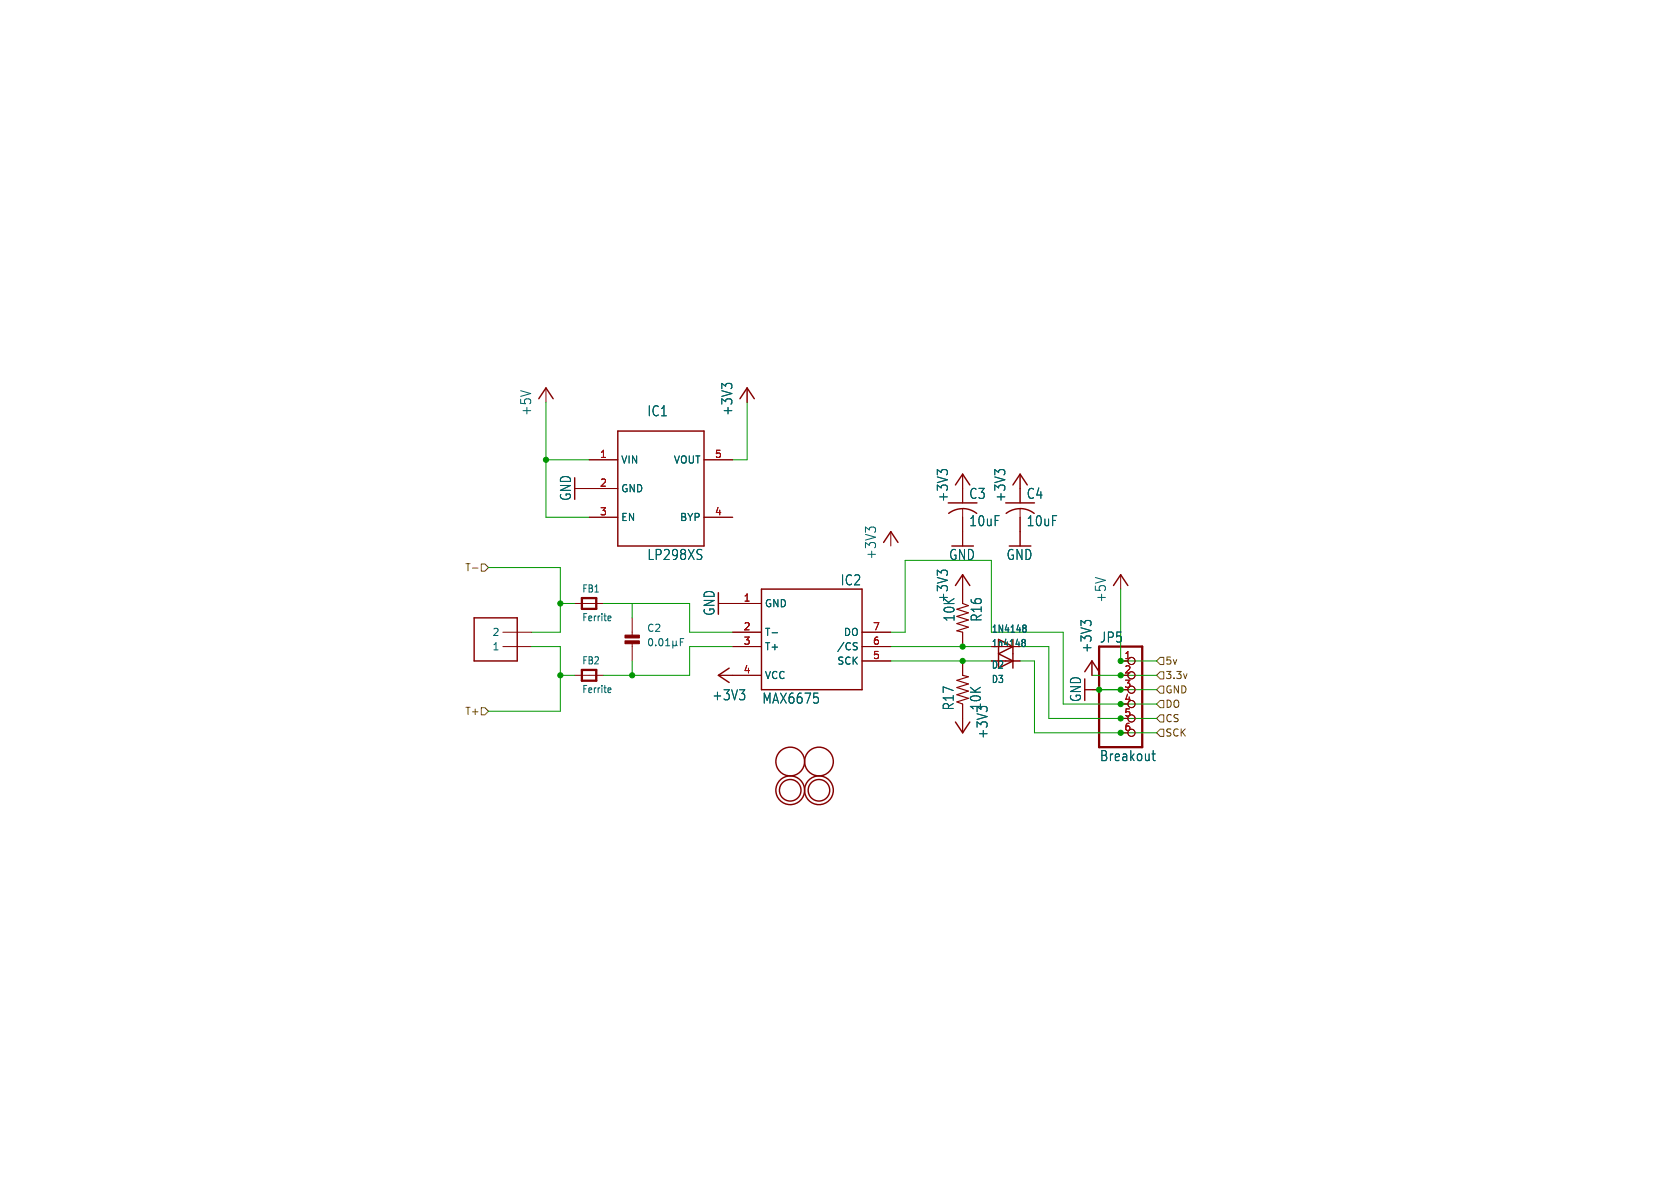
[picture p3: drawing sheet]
<svg xmlns="http://www.w3.org/2000/svg" width="297mm" height="210mm" viewBox="0 0 297 210" stroke-linecap="round" stroke-linejoin="round" font-family="sans-serif">
<g fill="none" stroke="#840000" stroke-width=".25">
<path d="M95.2 70.5l1.3-1.9 1.3 1.9M109.2 76.2h15.3v20.3h-15.3zM130.8 70.5l1.3-1.9 1.2 1.9M156.2 95.9l1.3-1.9 1.2 1.9M167.6 88.9h5.1M167.7 90.8a4.1 4.1 0 0 1 5 0M168.9 85.7l1.3-1.9 1.2 1.9M177.8 88.9h5.1M177.9 90.8a4.1 4.1 0 0 1 4.9 0M179.1 85.7l1.2-1.9 1.3 1.9M83.8 109.2h7.6v7.6h-7.6zM128.9 118.1l-1.9 1.3 1.9 1.3"/>
<path d="M134.6 104.1h17.8v17.8h-17.8zM168.9 103.5l1.3-1.9 1.2 1.9M176.5 113v5.1l2.6-1.3-2.6-1.2 2.6-1.3v3.8M191.8 118.7l1.2-1.9 1.3 1.9M196.8 103.5l1.3-1.9 1.3 1.9M168.9 127.6l1.3 1.9 1.2-1.9"/>
<circle cx="139.7" cy="134.6" r="2.54"/>
<circle cx="139.7" cy="139.7" r="2.54"/>
<circle cx="139.7" cy="139.7" r="1.9"/>
<circle cx="144.8" cy="139.7" r="2.54"/>
<circle cx="144.8" cy="134.6" r="2.54"/>
<circle cx="144.8" cy="139.7" r="1.9"/>
</g>
<g fill="none" stroke="#840000" stroke-width=".18">
<path d="M96.5 68.6v2.5M132.1 68.6v2.5M101.6 86.4h7.6M104.1 81.3h5.1M104.1 91.4h5.1M124.5 81.3h5M124.5 91.4h5M157.5 94v2.5M170.2 83.8v5.1M170.2 89.9v6.6M180.3 83.8v5.1M180.3 89.9v6.6"/>
<path d="M88.9 111.8h5.1M88.9 114.3h5.1M101.6 119.4h5.1M101.6 106.7h5.1M111.8 109.2v3.3M111.8 113.5v3.3M127 119.4h7.6M127 106.7h7.6M129.5 111.8h5.1M129.5 114.3h5.1M152.4 116.8h5.1M152.4 111.8h5.1"/>
<path d="M152.4 114.3h5.1M170.2 101.6v5.1M170.2 111.8v2.5M170.2 116.8v2.6M175.3 116.8h5M193 116.8v2.6M198.1 116.8h1.3M198.1 101.6v2.5M170.2 124.5v5M191.8 121.9h2.5M198.1 121.9h1.3M198.1 127h1.3"/>
<path d="M198.1 129.5h1.3"/>
<circle cx="200" cy="119.4" r=".63"/>
<circle cx="200" cy="116.8" r=".63"/>
<circle cx="200" cy="121.9" r=".63"/>
<circle cx="200" cy="124.5" r=".63"/>
<circle cx="200" cy="127" r=".63"/>
<circle cx="200" cy="129.5" r=".63"/>
</g>
<g fill="none" stroke="#006464" stroke-width=".18">
<path d="M128.3 68.3l-.7-.5v.9M128.5 67.8h.7M123.9 97.1l.2 .1M124 98.2v.5M153.7 93.7l-.7-.5v.9M153.9 93.2h.7M166.4 83.5l-.7-.5v.9M166.6 83.1h.7M176.5 83.5l-.6-.5v.9M176.7 83.1h.8M107.6 108.9l.4 .1v.2l-.5 .1M108 109.7h-.4"/>
<path d="M114.8 113l.2-.1a.68 .68 0 0 1 .4 .6 .68 .68 0 0 1-.4 .7l-.2-.2-.1-.3zM115.9 114v.2M116.6 113l.2-.1a.68 .68 0 0 1 .4 .6 .68 .68 0 0 1-.4 .7l-.2-.2-.1-.3zM117.7 114.2h.7M117.7 113.2l.3-.3v1.3M118.9 114l.2 .2h.3l.2-.2M118.9 113.3v1.3M119.6 114l.1 .2M119.6 113.3v.7M120.3 113.5h.4M120.9 112.9h-.6v1.3M136.5 111.9h1"/>
<path d="M151.1 113.6l.4 .1M151.3 114.3l.2 .2-.2 .4M166.4 101.3l-.7-.5v.9M166.6 100.9h.7M180.8 113.5l.1 .1M180.8 113.1l.3-.1 .1 .2 .1 .1-.2 .3M180.9 113.6h.2M180.9 113.6h-.1M181 110.5l.3 .1 .1 .1-.2 .3M181 111h.2M181.1 113.6l.2 .2-.1 .4-.1 .1-.3-.1M181.2 111l.2 .2v.3l-.1 .2-.3 .1"/>
<path d="M191.8 110.2l-.7-.5v.9M192 109.8h.7M107.6 121.6l.4 .1v.2l-.5 .1M108 122.4h-.4M130.7 121.9h1l-.5 .7M131.6 122.8v.7M203.7 133.3h.5M203.9 132.7v1.5v.2l.3 .1"/>
</g>
<path d="M170.2 106.7l1 .4-2 .6 2 .6-2 .7 2 .6-2 .6 2 .7-2 .6 1 .3M170.2 119.4l1 .2-2 .7 2 .6-2 .6 2 .7-2 .6 2 .6-2 .7 1 .4" fill="none" stroke="#840000" stroke-width=".2"/>
<path d="M102.9 105.7h2.5v1.9h-2.5zM102.9 118.4h2.5v1.9h-2.5zM194.3 114.3h7.6v17.8h-7.6z" fill="none" stroke="#840000" stroke-width=".41"/>
<g fill="#840000" stroke="#840000" stroke-width=".18">
<path d="M110.5 113.3h2.5v.5h-2.5z"/>
<path d="M110.5 112.3h2.5v.5h-2.5z"/>
</g>
<path d="M85.1 99.7h.6l.7 .6-.7 .7h-.6zM83.5 100.4h1M205.1 116.2h.6v1.3h-.6l-.6-.7zM205.1 118.7h.6v1.3h-.6l-.6-.6zM85.1 125.1h.6l.7 .6-.7 .7h-.6zM205.1 121.3h.6v1.3h-.6l-.6-.7zM205.1 126.4h.6v1.2h-.6l-.6-.6zM205.1 128.9h.6v1.3h-.6l-.6-.7zM205.1 123.8h.6v1.3h-.6l-.6-.6z" fill="none" stroke="#725600" stroke-width=".18"/>
<g fill="none" stroke="#009600" stroke-width=".18">
<path d="M96.5 71.1v20.3h7.6M132.1 71.1v10.2h-2.6M96.5 81.3h7.6M86.4 100.3h12.7v11.5h-5.1M94 114.3h5.1v11.4h-12.7M99.1 119.4h2.5M99.1 106.7h2.5M106.7 106.7h15.2v5.1h7.6M111.8 106.7v2.5M111.8 116.8v2.6M129.5 114.3h-7.6v5.1h-15.2M157.5 116.8h17.8"/>
<path d="M157.5 111.8h2.5v-12.7h15.3v12.7h12.7v12.7h16.5M157.5 114.3h17.8M180.3 116.8h2.6v12.7h21.6M180.3 114.3h5.1v12.7h19.1M193 119.4h11.5M198.1 104.1v12.7h6.4M193 121.9h11.5"/>
</g>
<g fill="#009600" stroke="#009600" stroke-width=".18">
<circle cx="198.1" cy="127" r=".46"/>
<circle cx="198.1" cy="124.5" r=".46"/>
<circle cx="198.1" cy="129.5" r=".46"/>
<circle cx="198.1" cy="119.4" r=".46"/>
<circle cx="198.1" cy="121.9" r=".46"/>
<circle cx="170.2" cy="114.3" r=".46"/>
<circle cx="99.1" cy="106.7" r=".46"/>
<circle cx="96.5" cy="81.3" r=".46"/>
<circle cx="111.8" cy="119.4" r=".46"/>
<circle cx="99.1" cy="119.4" r=".46"/>
<circle cx="198.1" cy="116.8" r=".46"/>
<circle cx="194.3" cy="121.9" r=".46"/>
<circle cx="170.2" cy="116.8" r=".46"/>
</g>
<g font-size="2.5" fill="#006464">
<text x="94.1" y="73.6" transform="rotate(-90 94.1 73.6)">+5V</text>
<text x="114.4" y="73.8">IC1</text>
<text x="129.7" y="73.6" transform="rotate(-90 129.7 73.6)">+3V3</text>
<text x="101.2" y="88.6" transform="rotate(-90 101.2 88.6)">GND</text>
<text x="167.8" y="88.8" transform="rotate(-90 167.8 88.8)">+3V3</text>
<text x="171.3" y="88.4">C3</text>
<text x="177.9" y="88.8" transform="rotate(-90 177.9 88.8)">+3V3</text>
<text x="181.4" y="88.4">C4</text>
<text x="171.3" y="93.2">10uF</text>
<text x="181.4" y="93.2">10uF</text>
<text x="114.4" y="99.2">LP298XS</text>
<text x="155.1" y="99" transform="rotate(-90 155.1 99)">+3V3</text>
<text x="167.7" y="99.2">GND</text>
<text x="177.9" y="99.2">GND</text>
<text x="148.5" y="103.7">IC2</text>
<text x="167.8" y="106.6" transform="rotate(-90 167.8 106.6)">+3V3</text>
<text x="195.7" y="106.6" transform="rotate(-90 195.7 106.6)">+5V</text>
<text x="126.6" y="109" transform="rotate(-90 126.6 109)">GND</text>
<text x="169" y="110" transform="rotate(-90 169 110)">10K</text>
<text x="173.8" y="110" transform="rotate(-90 173.8 110)">R16</text>
<text x="194.4" y="113.8">JP5</text>
<text x="193.2" y="115.5" transform="rotate(-90 193.2 115.5)">+3V3</text>
<text x="125.8" y="124">+3V3</text>
<text x="134.7" y="124.6">MAX6675</text>
<text x="168.8" y="125.7" transform="rotate(-90 168.8 125.7)">R17</text>
<text x="173.6" y="125.7" transform="rotate(-90 173.6 125.7)">10K</text>
<text x="191.3" y="124.2" transform="rotate(-90 191.3 124.2)">GND</text>
<text x="174.8" y="130.7" transform="rotate(-90 174.8 130.7)">+3V3</text>
<text x="194.4" y="134.8">Breakout</text>
</g>
<g font-size="1.8" fill="#a90000">
<text x="106" y="81">1</text>
<text x="126.3" y="81">5</text>
<text x="106" y="86.1">2</text>
<text x="106" y="91.2">3</text>
<text x="126.3" y="91.2">4</text>
<text x="131.4" y="106.4">1</text>
<text x="131.4" y="111.5">2</text>
<text x="154.2" y="111.5">7</text>
<text x="131.4" y="114">3</text>
<text x="131.4" y="119.1">4</text>
<text x="154.2" y="116.6">5</text>
<text x="154.2" y="114">6</text>
<text x="198.7" y="116.6">1</text>
<text x="198.7" y="119.1">2</text>
<text x="198.7" y="121.7">3</text>
<text x="198.7" y="124.2">4</text>
<text x="198.7" y="126.7">5</text>
<text x="198.7" y="129.3">6</text>
</g>
<g font-size="1.8" fill="#006464">
<text x="109.7" y="82.1">VIN</text>
<text x="119" y="82.1">VOUT</text>
<text x="109.7" y="87.2">GND</text>
<text x="109.7" y="92.3">EN</text>
<text x="120.1" y="92.3">BYP</text>
<text x="102.8" y="104.9">FB1</text>
<text x="135.1" y="107.5">GND</text>
<text x="87" y="112.6">2</text>
<text x="102.8" y="110">Ferrite</text>
<text x="114.3" y="111.9">C2</text>
<text x="135.1" y="112.6">T-</text>
<text x="149.1" y="112.6">DO</text>
<text x="175.2" y="112">1N4148</text>
<text x="87" y="115.2">1</text>
<text x="102.8" y="117.6">FB2</text>
<text x="135.1" y="115.2">T+</text>
<text x="147.9" y="115.2">/CS</text>
<text x="147.9" y="117.7">SCK</text>
<text x="175.2" y="118.4">D2</text>
<text x="102.8" y="122.7">Ferrite</text>
<text x="135.1" y="120.2">VCC</text>
<text x="175.2" y="120.9">D3</text>
</g>
<g font-size="1.8" fill="#725600">
<text x="82.2" y="101.2">T-</text>
<text x="205.9" y="117.7">5v</text>
<text x="205.9" y="120.2">3.3v</text>
<text x="205.9" y="122.8">GND</text>
<text x="205.9" y="125.3">DO</text>
<text x="82.2" y="126.6">T+</text>
<text x="205.9" y="127.9">CS</text>
<text x="205.9" y="130.4">SCK</text>
</g>
<text font-size="1.8" fill="#840000" x="175.2" y="114.6">1n4148</text>
</svg>
